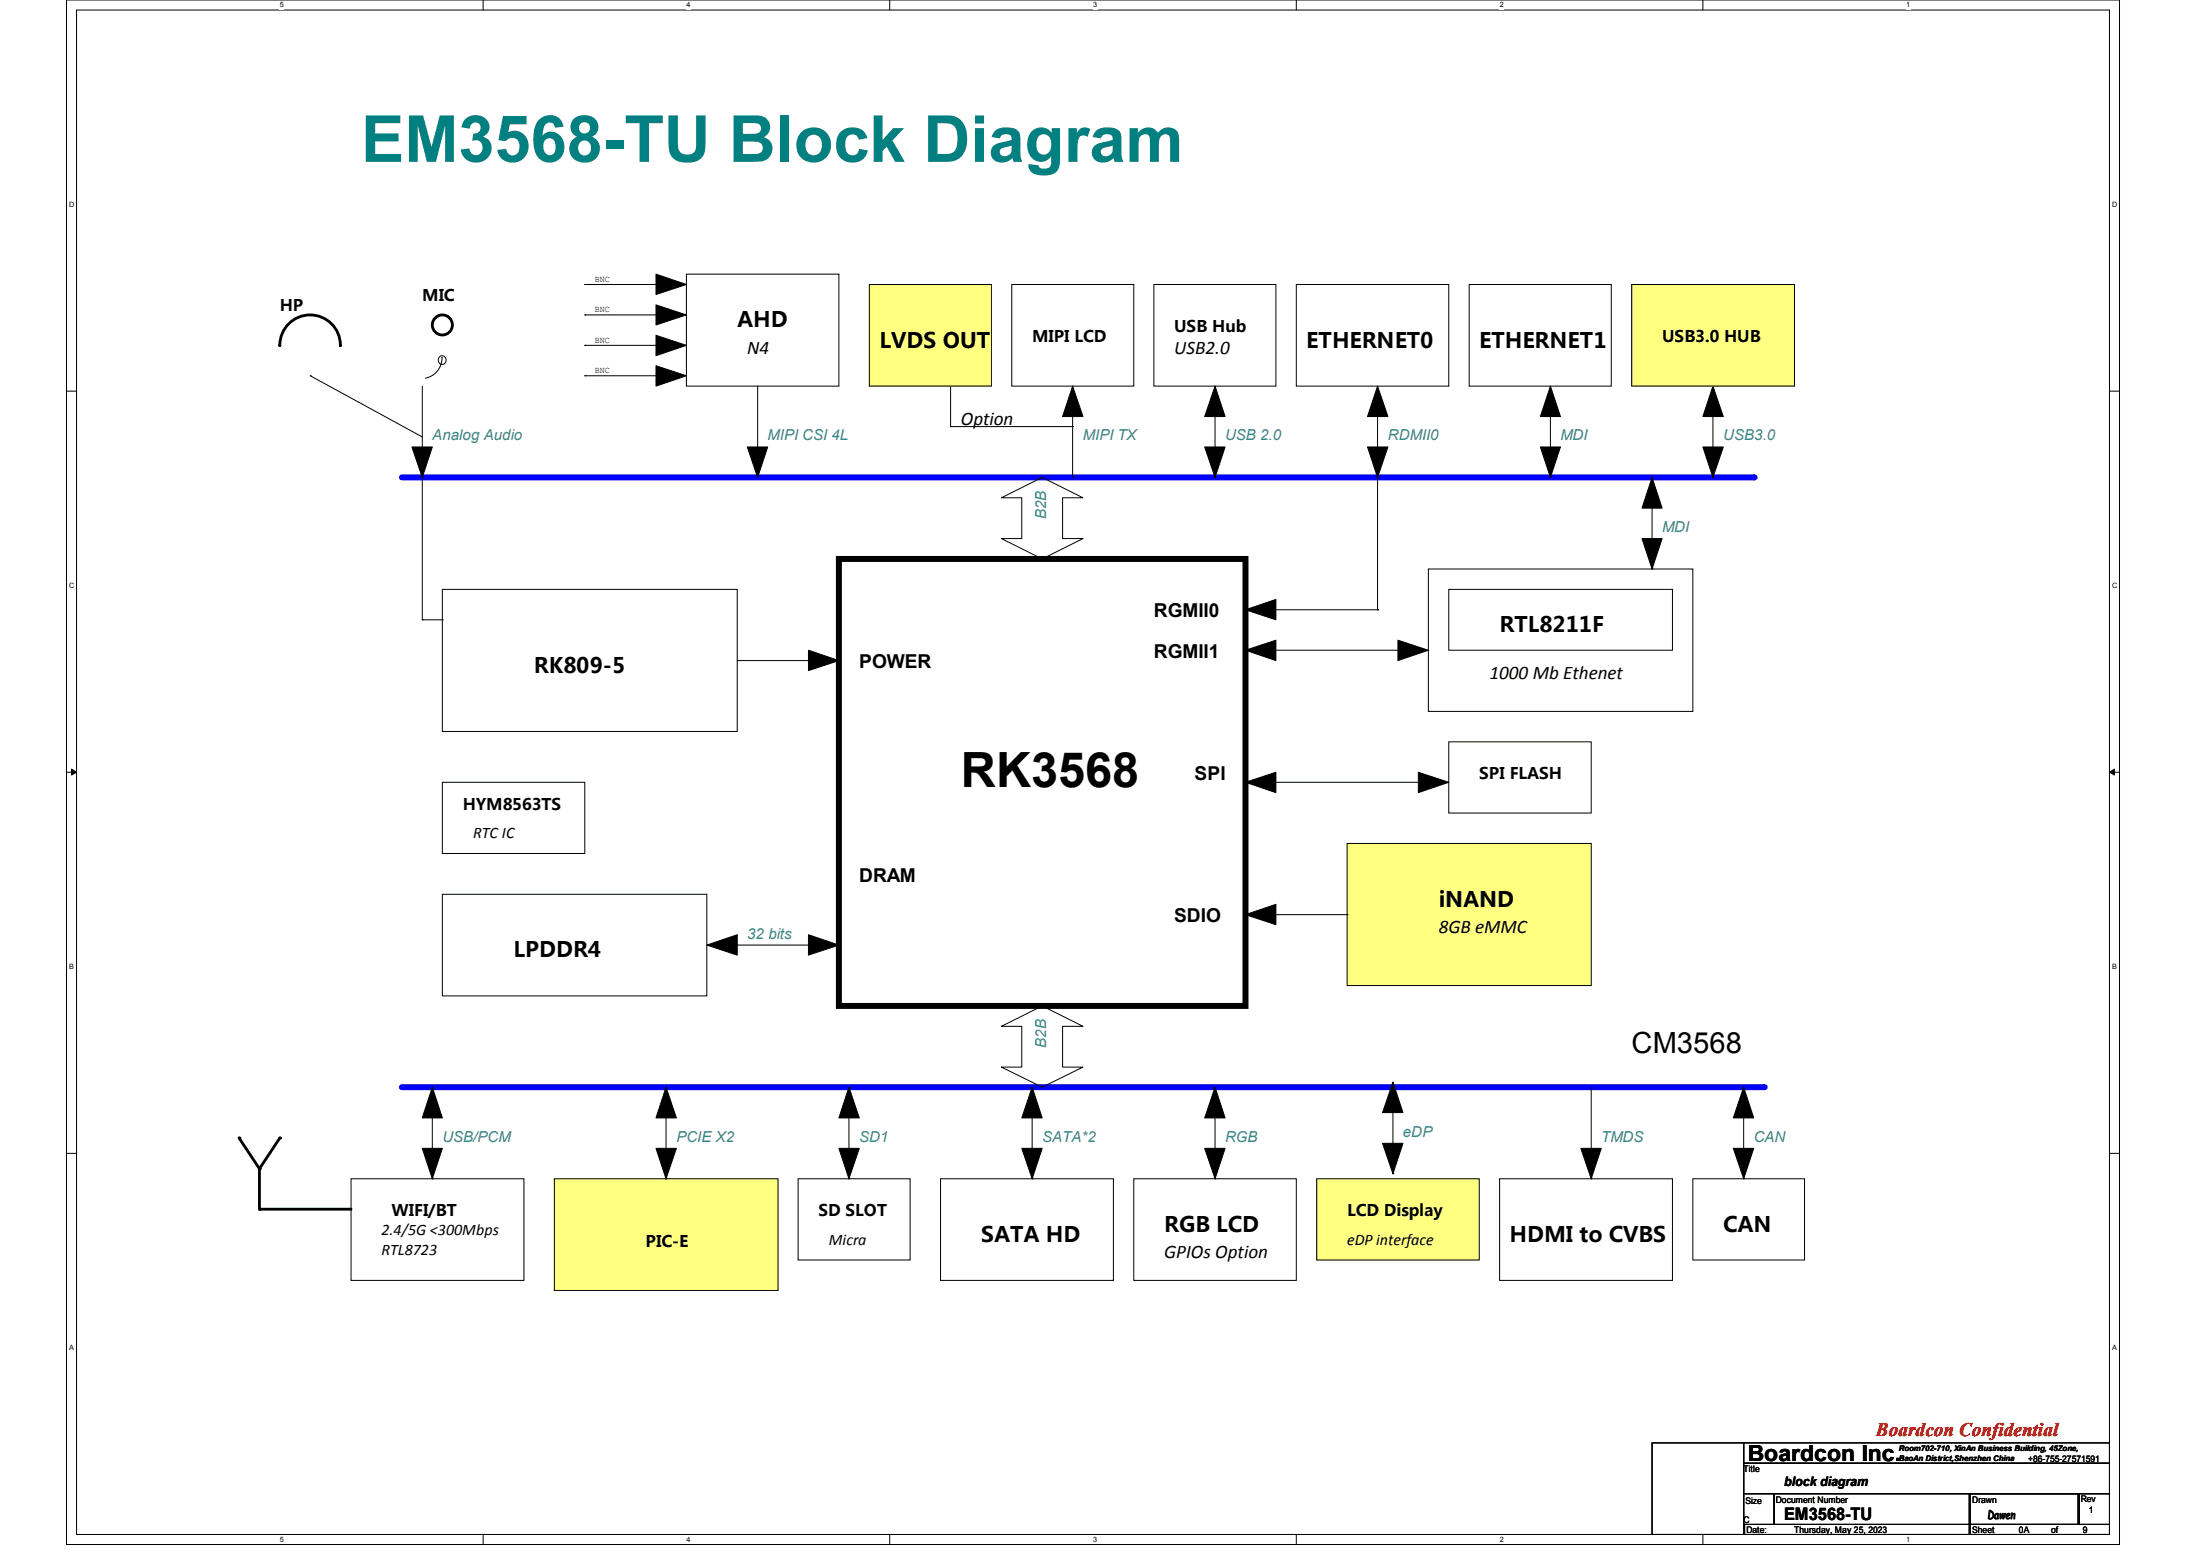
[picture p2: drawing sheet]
<svg xmlns="http://www.w3.org/2000/svg" width="297mm" height="210mm" viewBox="0 0 297 210" stroke-linecap="round" stroke-linejoin="round" font-family="sans-serif">
<path d="M9 0h277v208.4h-277zM10.3 1.4h274.3v205.7h-274.3z" fill="none" stroke="#000" stroke-width=".13"/>
<g fill="#fff">
<path d="M37.8 .1h.5v1.1h-.5z"/>
<path d="M37.8 207.2h.5v1.1h-.5z"/>
</g>
<path d="M65.2 0v1.4M65.2 207.1v1.3" fill="none" stroke="#000" stroke-width=".13"/>
<g fill="#fff">
<path d="M92.6 .1h.6v1.1h-.6z"/>
<path d="M92.6 207.2h.6v1.1h-.6z"/>
</g>
<path d="M120.1 0v1.4M120.1 207.1v1.3" fill="none" stroke="#000" stroke-width=".13"/>
<g fill="#fff">
<path d="M147.5 .1h.5v1.1h-.5z"/>
<path d="M147.5 207.2h.5v1.1h-.5z"/>
</g>
<path d="M174.9 0v1.4M174.9 207.1v1.3" fill="none" stroke="#000" stroke-width=".13"/>
<g fill="#fff">
<path d="M202.4 .1h.5v1.1h-.5z"/>
<path d="M202.4 207.2h.5v1.1h-.5z"/>
</g>
<path d="M229.8 0v1.4M229.8 207.1v1.3" fill="none" stroke="#000" stroke-width=".13"/>
<g fill="#fff">
<path d="M257.2 .1h.6v1.1h-.6z"/>
<path d="M257.2 207.2h.6v1.1h-.6z"/>
<path d="M9.3 27.1h.7v1.1h-.7z"/>
<path d="M285 27.1h.7v1.1h-.7z"/>
<path d="M9.3 78.5h.7v1.1h-.7z"/>
<path d="M285 78.5h.7v1.1h-.7z"/>
</g>
<path d="M9 52.8h1.3M284.6 52.8h1.4" fill="none" stroke="#000" stroke-width=".13"/>
<g fill="#fff">
<path d="M9.3 129.9h.6v1.1h-.6z"/>
<path d="M285 129.9h.6v1.1h-.6z"/>
</g>
<path d="M9 104.2h1.3M284.6 104.2h1.4" fill="none" stroke="#000" stroke-width=".13"/>
<path d="M9.7 103.8l.6 .4-.6 .4zM284.6 104.2l.7-.4v.8z" fill="#000" stroke="#000" stroke-width=".13"/>
<g fill="#fff">
<path d="M9.3 181.4h.6v1.1h-.6z"/>
<path d="M285 181.4h.6v1.1h-.6z"/>
</g>
<g fill="none" stroke="#000" stroke-width=".13">
<path d="M174.9 38.4h20.6v13.7h-20.6zM59.6 48.3a2.79 2.79 0 0 1-2.2 2.7M59.7 79.5h39.8v19.2h-39.8zM192.7 76.8h35.7v19.2h-35.7zM195.5 79.5h30.2v8.3h-30.2zM59.7 120.7h35.7v13.7h-35.7zM9 155.7h1.3M47.4 159.1h23.3v13.7h-23.3zM74.8 159.1h30.2v15.1h-30.2zM126.9 159.1h23.3v13.7h-23.3zM153 159.1h21.9v13.7h-21.9zM284.6 155.7h1.4"/>
<circle cx="59.6" cy="48.6" r=".56"/>
</g>
<g fill="#000" stroke="#000" stroke-width=".13">
<path d="M109.1 87.8l4.1 1.4-4.1 1.3z" fill-rule="evenodd"/>
<path d="M168.1 87.8l4.1-1.4v2.8z" fill-rule="evenodd"/>
<path d="M188.6 86.4l4.1 1.4-4.1 1.4z" fill-rule="evenodd"/>
<path d="M95.4 127.6l4.1-1.4v2.7z" fill-rule="evenodd"/>
<path d="M109.1 126.2l4.1 1.4-4.1 1.3z" fill-rule="evenodd"/>
</g>
<path d="M113.2 75.4h54.9v60.4h-54.9z" fill="none" stroke="#ff8000" stroke-width=".13"/>
<path d="M113.2 75.4h54.9v60.4h-54.9z" fill="none" stroke="#000" stroke-width=".8"/>
<g fill="#ffff80" stroke="#ffff80" stroke-width=".13">
<path d="M74.8 159.1h30.2v15.1h-30.2z" fill-rule="evenodd"/>
<path d="M177.7 159.1h21.9v11h-21.9z" fill-rule="evenodd"/>
</g>
<g fill="none" stroke="#000" stroke-width=".38">
<path d="M37.8 46.6a4.1 4.1 0 0 1 4-4.1 4.1 4.1 0 0 1 4.1 4.1M32.3 153.6l2.7 4.1M35 157.7v5.5h12.4M37.8 153.6l-2.8 4.1"/>
<circle cx="59.7" cy="43.9" r="1.35"/>
</g>
<g fill="#000">
<circle cx="32.3" cy="153.6" r=".19"/>
<circle cx="35" cy="157.7" r=".19"/>
<circle cx="37.8" cy="153.6" r=".19"/>
<circle cx="35" cy="163.2" r=".19"/>
</g>
<path d="M54.2 64.4h182.4" fill="none" stroke="#00f" stroke-width=".8"/>
<circle cx="236.6" cy="64.4" r=".4" fill="#00f"/>
<path d="M92.6 37h20.6v15.1h-20.6zM136.5 38.4h16.5v13.7h-16.5zM155.7 38.4h16.5v13.7h-16.5zM144.7 52.1v12.3M164 52.1v12.3M185.9 52.1v12.3M231.1 52.1v12.3M144.7 64.4h.1M164 64.4h.1M185.9 64.4h.1M231.1 64.4h.1" fill="none" stroke="#000" stroke-width=".13"/>
<g fill="#000" stroke="#000" stroke-width=".13">
<path d="M144.7 52.1l1.4 4.1h-2.7z" fill-rule="evenodd"/>
<path d="M164 52.1l1.3 4.1h-2.7z" fill-rule="evenodd"/>
<path d="M185.9 52.1l1.4 4.1h-2.8z" fill-rule="evenodd"/>
<path d="M231.1 52.1l1.4 4.1h-2.7z" fill-rule="evenodd"/>
<path d="M100.8 60.3h2.8l-1.4 4.1z" fill-rule="evenodd"/>
<path d="M162.6 60.3h2.7l-1.3 4.1z" fill-rule="evenodd"/>
<path d="M184.5 60.3h2.8l-1.4 4.1z" fill-rule="evenodd"/>
<path d="M229.8 60.3h2.7l-1.4 4.1z" fill-rule="evenodd"/>
</g>
<path d="M54.2 146.7h183.8" fill="none" stroke="#00f" stroke-width=".8"/>
<circle cx="238" cy="146.7" r=".4" fill="#00f"/>
<g fill="none" stroke="#000" stroke-width=".13">
<path d="M78.9 38.4h.1M78.9 38.4h9.6M117.3 38.4h16.5v13.7h-16.5zM198.2 38.4h19.2v13.7h-19.2zM220.2 38.4h21.9v13.7h-21.9zM41.9 50.7h.1M41.9 50.7l15.1 8.3M57 52.1v31.6M78.9 42.5h.1M78.9 46.6h.1M78.9 50.7h.1M78.9 42.5h9.6"/>
<path d="M78.9 46.6h9.6M78.9 50.7h9.6M102.2 52.1v11M128.3 57.6h.1M128.3 52.1v5.5M128.3 57.6h16.4M144.7 57.6h.1M209.2 52.1v12.3M57 64.4h.1M102.2 63.1h.1M135.1 67.2l5.5-2.8 5.5 2.8h-2.7v5.5h2.7l-5.5 2.7-5.5-2.7h2.8v-5.5zM185.9 64.4v17.9"/>
<path d="M209.2 64.4h.1M222.9 76.8h.1M222.9 64.4v12.4M57 83.7h.1M57 83.7h2.7M59.7 83.7h.1M99.5 89.2h.1M99.5 89.2h9.6M168.1 87.8h23.3M168.1 82.3h17.8M185.9 82.3h.1M191.4 87.8h.1"/>
<path d="M59.7 105.6h19.2v9.6h-19.2zM168.1 105.6h26M181.8 113.8h32.9v19.2h-32.9zM194.1 105.6h.1M195.5 100.1h19.2v9.6h-19.2zM96.7 127.6h.1M96.7 127.6h16.5M135.1 138.5l5.5-2.7 5.5 2.7h-2.7v5.5h2.7l-5.5 2.7-5.5-2.7h2.8v-5.5zM172.2 123.4h9.6M181.8 123.4h.1M58.3 159.1h.1M58.3 146.7v12.4"/>
<path d="M89.9 159.1h.1M89.9 146.7v12.4M107.7 159.1h15.1v11h-15.1zM114.6 159.1h.1M114.6 146.7v12.4M139.3 159.1h.1M139.3 146.7v12.4M164 159.1h.1M164 146.7v12.4M177.7 159.1h21.9v11h-21.9zM188 158.4h.1M188 146v12.4"/>
<path d="M202.4 159.1h23.3v13.7h-23.3zM214.7 159.1h.1M214.7 146.7v12.4M228.4 159.1h15.1v11h-15.1zM235.3 159.1h.1M235.3 146.7v12.4M222.9 194.7h12.4v12.4h-12.4zM235.3 194.7h49.3v2.8h-49.3zM235.3 197.5h49.3v4.1h-49.3zM235.3 201.6h4.1v4.1h-4.1zM235.4 205.7h30.5v1.4h-30.5zM239.4 201.6h41.1v4.1h-41.1z"/>
<path d="M265.7 205.7h18.9v1.4h-18.9zM265.7 201.6h.1M265.7 201.6v4.1M265.9 201.6h14.5v4.1h-14.5zM280.5 201.6h4.1v4.1h-4.1z"/>
</g>
<g fill="#000" stroke="#000" stroke-width=".13">
<path d="M88.5 37l4.1 1.4-4.1 1.4z" fill-rule="evenodd"/>
<path d="M88.5 41.1l4.1 1.4-4.1 1.4z" fill-rule="evenodd"/>
<path d="M88.5 45.3l4.1 1.3-4.1 1.4z" fill-rule="evenodd"/>
<path d="M88.5 49.4l4.1 1.3-4.1 1.4z" fill-rule="evenodd"/>
<path d="M209.2 52.1l1.4 4.1h-2.7z" fill-rule="evenodd"/>
<path d="M55.6 60.3h2.7l-1.3 4.1z" fill-rule="evenodd"/>
<path d="M207.9 60.3h2.7l-1.4 4.1z" fill-rule="evenodd"/>
<path d="M222.9 64.4l1.4 4.2h-2.7z" fill-rule="evenodd"/>
<path d="M221.6 72.7h2.7l-1.4 4.1z" fill-rule="evenodd"/>
<path d="M168.1 82.3l4.1-1.4v2.8z" fill-rule="evenodd"/>
<path d="M168.1 105.6l4.1-1.4v2.8z" fill-rule="evenodd"/>
<path d="M191.4 104.2l4.1 1.4-4.1 1.4z" fill-rule="evenodd"/>
<path d="M168.1 123.4l4.1-1.4v2.8z" fill-rule="evenodd"/>
<path d="M58.3 146.7l1.4 4.2h-2.7z" fill-rule="evenodd"/>
<path d="M57 155h2.7l-1.4 4.1z" fill-rule="evenodd"/>
<path d="M89.9 146.7l1.4 4.2h-2.8z" fill-rule="evenodd"/>
<path d="M88.5 155h2.8l-1.4 4.1z" fill-rule="evenodd"/>
<path d="M114.6 146.7l1.4 4.2h-2.8z" fill-rule="evenodd"/>
<path d="M113.2 155h2.8l-1.4 4.1z" fill-rule="evenodd"/>
<path d="M139.3 146.7l1.3 4.2h-2.7z" fill-rule="evenodd"/>
<path d="M137.9 155h2.7l-1.3 4.1z" fill-rule="evenodd"/>
<path d="M164 146.7l1.3 4.2h-2.7z" fill-rule="evenodd"/>
<path d="M162.6 155h2.7l-1.3 4.1z" fill-rule="evenodd"/>
<path d="M188 146l1.3 4.2h-2.7z" fill-rule="evenodd"/>
<path d="M186.6 154.3h2.7l-1.3 4.1z" fill-rule="evenodd"/>
<path d="M213.3 155h2.8l-1.4 4.1z" fill-rule="evenodd"/>
<path d="M235.3 146.7l1.3 4.2h-2.7z" fill-rule="evenodd"/>
<path d="M233.9 155h2.7l-1.3 4.1z" fill-rule="evenodd"/>
</g>
<g fill="#ffff80" stroke="#ffff80" stroke-width=".13">
<path d="M181.8 113.8h32.9v19.2h-32.9z" fill-rule="evenodd"/>
<path d="M220.2 38.4h21.9v13.7h-21.9z" fill-rule="evenodd"/>
<path d="M117.3 38.4h16.5v13.7h-16.5z" fill-rule="evenodd"/>
</g>
<text font-size="8.8" fill="#008080" x="48.7" y="21.8">EM3568-TU Block Diagram</text>
<text font-size="6.6" x="129.7" y="106.2">RK3568</text>
<text font-size="3.9" x="220.2" y="142.1">CM3568</text>
<text font-size="3" x="235.8" y="197.2">Boardcon Inc.</text>
<g font-size="2.9">
<text x="99.5" y="44.2">AHD</text>
<text x="118.7" y="46.9">LVDS OUT</text>
<text x="176.3" y="46.9">ETHERNET0</text>
<text x="199.6" y="46.9">ETHERNET1</text>
<text x="202.4" y="85.3">RTL8211F</text>
<text x="72.1" y="90.8">RK809-5</text>
<text x="194.1" y="122.3">iNAND</text>
<text x="69.3" y="129.2">LPDDR4</text>
<text x="132.4" y="167.6">SATA HD</text>
<text x="157.1" y="166.2">RGB LCD</text>
<text x="203.7" y="167.6">HDMI to CVBS</text>
<text x="232.5" y="166.2">CAN</text>
</g>
<g font-size="2.6">
<text x="100.8" y="47.7">N4</text>
<text x="158.4" y="47.7">USB2.0</text>
<text x="129.7" y="57.3">Option</text>
<text x="155.7" y="83.3">RGMII0</text>
<text x="155.7" y="88.8">RGMII1</text>
<text x="115.9" y="90.2">POWER</text>
<text x="201" y="91.6">1000 Mb Ethenet</text>
<text x="161.2" y="105.3">SPI</text>
<text x="115.9" y="119">DRAM</text>
<text x="158.4" y="124.5">SDIO</text>
<text x="194.1" y="125.9">8GB eMMC</text>
<text x="157.1" y="169.8">GPIOs Option</text>
</g>
<text font-size="2.6" fill="#f00" x="253.1" y="193.8">Boardcon Confidential</text>
<text font-size="2.3" x="240.7" y="205.1">EM3568-TU</text>
<g font-size="2.2">
<text x="57" y="40.7">MIC</text>
<text x="37.8" y="42">HP</text>
<text x="139.3" y="46.1">MIPI LCD</text>
<text x="158.5" y="44.8">USB Hub</text>
<text x="224.3" y="46.1">USB3.0 HUB</text>
<text x="199.6" y="105.2">SPI FLASH</text>
<text x="62.4" y="109.3">HYM8563TS</text>
<text x="63.8" y="113.2">RTC IC</text>
<text x="51.5" y="166.7">2.4/5G &lt;300Mbps</text>
<text x="52.8" y="164.1">WIFI/BT</text>
<text x="110.4" y="164.1">SD SLOT</text>
<text x="181.8" y="164.1">LCD Display</text>
<text x="51.5" y="169.4">RTL8723</text>
<text x="87.1" y="168.2">PIC-E</text>
<text x="111.8" y="168">Micra</text>
<text x="181.8" y="168">eDP interface</text>
</g>
<g font-size="2" fill="#408080">
<text x="58.3" y="59.4">Analog Audio</text>
<text x="103.6" y="59.4">MIPI CSI 4L</text>
<text x="146.1" y="59.4">MIPI TX</text>
<text x="165.3" y="59.4">USB 2.0</text>
<text x="187.3" y="59.4">RDMII0</text>
<text x="210.6" y="59.4">MDI</text>
<text x="232.5" y="59.4">USB3.0</text>
<text x="141.2" y="70.1" transform="rotate(-90 141.2 70.1)">B2B</text>
<text x="224.3" y="71.8">MDI</text>
<text x="100.8" y="126.7">32 bits</text>
<text x="141.2" y="141.4" transform="rotate(-90 141.2 141.4)">B2B</text>
<text x="59.7" y="154.1">USB/PCM</text>
<text x="91.3" y="154.1">PCIE X2</text>
<text x="115.9" y="154.1">SD1</text>
<text x="140.6" y="154.1">SATA*2</text>
<text x="165.3" y="154.1">RGB</text>
<text x="189.3" y="153.4">eDP</text>
<text x="216.1" y="154.1">TMDS</text>
<text x="236.6" y="154.1">CAN</text>
</g>
<text font-size="1.8" x="240.8" y="200.5">block diagram</text>
<text font-size="1.6" x="268.2" y="205.1">Dawen</text>
<g font-size="1.2">
<text x="80.3" y="38">BNC</text>
<text x="80.3" y="42.2">BNC</text>
<text x="80.3" y="46.3">BNC</text>
<text x="80.3" y="50.4">BNC</text>
<text x="273.7" y="197.3">+86-755-27571591</text>
<text x="235.3" y="198.6">Title</text>
<text x="235.5" y="203">Size</text>
<text x="239.6" y="202.9">Document Number</text>
<text x="266.1" y="202.9">Drawn</text>
<text x="280.8" y="202.7">Rev</text>
<text x="235.3" y="205.5">C</text>
<text x="235.6" y="206.9">Date:</text>
<text x="242.1" y="206.9">Thursday, May 25, 2023</text>
<text x="266.1" y="206.9">Sheet</text>
<text x="272.4" y="206.9">0A</text>
<text x="276.8" y="206.9">of</text>
<text x="281.1" y="206.9">9</text>
<text x="281.9" y="204.3">1</text>
</g>
<g font-size="1.1">
<text x="256.2" y="197.2">BaoAn District,Shenzhen China</text>
<text x="256.2" y="195.9">Room702-710, XinAn Business Building, 45Zone,</text>
</g>
<g font-size="1">
<text x="37.8" y="1">5</text>
<text x="92.6" y="1">4</text>
<text x="147.5" y="1">3</text>
<text x="202.4" y="1">2</text>
<text x="257.2" y="1">1</text>
<text x="9.3" y="27.9">D</text>
<text x="285" y="27.9">D</text>
<text x="9.3" y="79.4">C</text>
<text x="285" y="79.4">C</text>
<text x="9.3" y="130.8">B</text>
<text x="285" y="130.8">B</text>
<text x="9.3" y="182.2">A</text>
<text x="285" y="182.2">A</text>
<text x="37.8" y="208.1">5</text>
<text x="92.6" y="208.1">4</text>
<text x="147.5" y="208.1">3</text>
<text x="202.4" y="208.1">2</text>
<text x="257.2" y="208.1">1</text>
</g>
</svg>
